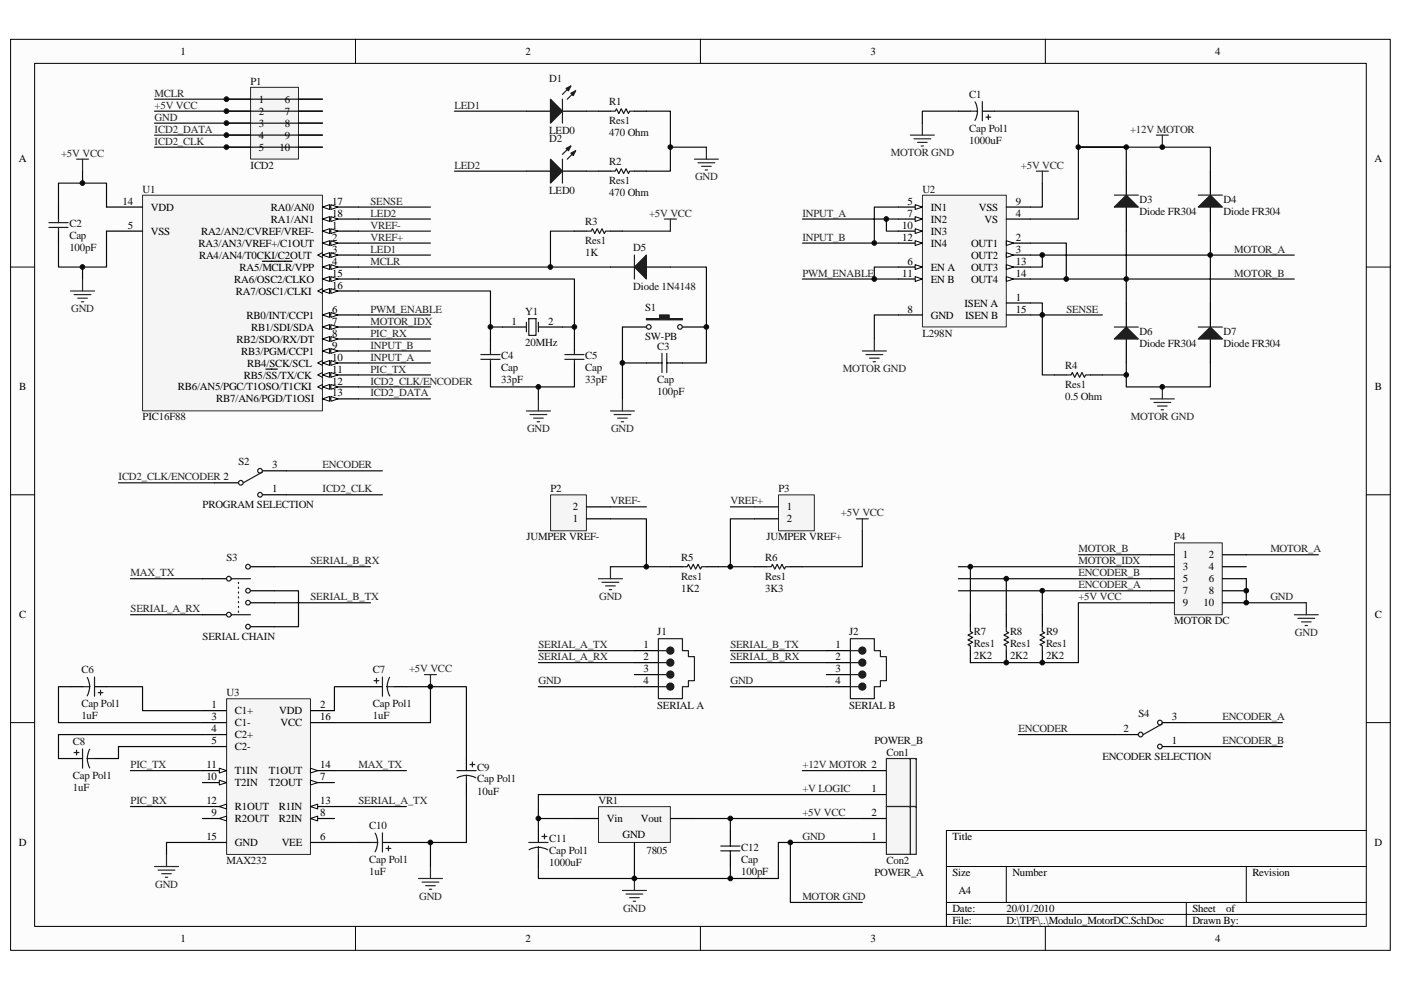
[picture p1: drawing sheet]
# Altium project Modulo_MotorDC.PrjPCB
1 sheet, 45 parts. Net scope: global (net labels, ports and power ports of the same name join across sheets).
Board file: Modulo_MotorDC.PcbDoc

## Sheet Modulo_MotorDC.SchDoc
size A4

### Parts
C1  Cap Pol1  value 1000uF  [RB5-10.5]
C2  Cap  value 100pF  [CAPR2.54-5.1x3.2]
C3  Cap  value 100pF  [CAPR2.54-5.1x3.2]
C4  Cap  value 33pF  [CAPR2.54-5.1x3.2]
C5  Cap  value 33pF  [CAPR2.54-5.1x3.2]
C6  Cap Pol1  value 1uF  [CAPPR2-5x6.8]
C7  Cap Pol1  value 1uF  [CAPPR2-5x6.8]
C8  Cap Pol1  value 1uF  [CAPPR2-5x6.8]
C9  Cap Pol1  value 10uF  [CAPPR2-5x6.8]
C10  Cap Pol1  value 1uF  [CAPPR2-5x6.8]
C11  Cap Pol1  value 1000uF  [RB5-10.5]
C12  Cap  value 100pF  [CAPR2.54-5.1x3.2]
Con1  POWER_B  [My_CN2]
Con2  POWER_A  [My_CN3]
D1  LED0  [LED-0]
D2  LED0  [LED-0]
D3  Diode FR304  [DIO18.84-9.6x5.6]
D4  Diode FR304  [DIO18.84-9.6x5.6]
D5  Diode 1N4148  [DIO7.1-3.9x1.9]
D6  Diode FR304  [DIO18.84-9.6x5.6]
D7  Diode FR304  [DIO18.84-9.6x5.6]
J1  SERIAL A  [15-43-6245]
J2  SERIAL B  [15-43-6245]
P1  ICD2  [HEADER10_5x2_B]
P2  JUMPER VREF-  [HDR1X2]
P3  JUMPER VREF+  [HDR1X2]
P4  MOTOR DC  [HEADER10_5x2_A]
R1  Res1  value 470 Ohm  [AXIAL-0.3]
R2  Res1  value 470 Ohm  [AXIAL-0.3]
R3  Res1  value 1K  [AXIAL-0.3]
R4  Res1  value 0.5 Ohm  [AXIAL-0.3]
R5  Res1  value 1K2  [AXIAL-0.3]
R6  Res1  value 3K3  [AXIAL-0.3]
R7  Res1  value 2K2  [AXIAL-0.3]
R8  Res1  value 2K2  [AXIAL-0.3]
R9  Res1  value 2K2  [AXIAL-0.3]
S1  SW-PB  [TS-063]
S2  PROGRAM SELECTION  [LD-202mini]
S3  SERIAL CHAIN  [LD-202mini]
S4  ENCODER SELECTION  [LD-202mini]
U1  PIC16F88  [PDIP300-P18]
U2  L298N  [Multiwatt15V]
U3  MAX232  [PE16A]
VR1  7805  [My_TO-220]
Y1  20MHz  [My_Crystal]

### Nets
+5V VCC: C2.2 C7.2 C9.1 C12.2 Con2.2 P1.2 P1.7 P4.9 R3.2 R6.2 R7.1 R8.1 R9.1 U1.14(VDD) U2.9(VSS) U3.16(VCC) VR1.3(Vout)
+12V MOTOR: C1.1 Con1.2 D3.2(K) D4.2(K) U2.4(VS)
GND: C2.1 C3.1 C4.1 C5.1 C9.2 C10.1 C11.2 C12.1 Con2.1 J1.4 J2.4 P1.3 P1.8 P2.1 P4.6 P4.8 P4.10 R1.2 R2.2 R5.1 S1.1 U1.5(VSS) U3.15(GND) VR1.2(GND)
MOTOR GND: C1.2 Con1.1 D6.1(A) D7.1(A) R4.2 U2.8(GND)
+V LOGIC: C11.1 Con2.3 VR1.1(Vin)
ENCODER: S2.3 S4.1
ENCODER_A: P4.7 R9.2 S4.2
ENCODER_B: P4.5 R8.2 S4.3
ICD2_CLK: P1.5 P1.10 S2.2
ICD2_CLK/ENCODER: S2.1 U1.12(RB6/AN5/PGC/T1OSO/T1CKI)
ICD2_DATA: P1.4 P1.9 U1.13(RB7/AN6/PGD/T1OSI)
INPUT_A: U1.10(RB4/SCK/SCL) U2.7(IN2) U2.10(IN3)
INPUT_B: U1.9(RB3/PGM/CCP1) U2.5(IN1) U2.12(IN4)
LED1: D1.1(A) U1.3(RA4/AN4/T0CKI/C2OUT)
LED2: D2.1(A) U1.18(RA1/AN1)
MAX_TX: S3.1 U3.14(T1OUT)
MCLR: D5.2(K) P1.1 P1.6 R3.1 U1.4(RA5/~{MCLR}/VPP)
MOTOR_A: D4.1(A) D7.2(K) P4.2 U2.3(OUT2) U2.13(OUT3)
MOTOR_B: D3.1(A) D6.2(K) P4.1 U2.2(OUT1) U2.14(OUT4)
MOTOR_IDX: P4.3 R7.2 U1.7(RB1/SDI/SDA)
PIC_RX: U1.8(RB2/SDO/RX/DT) U3.12(R1OUT)
PIC_TX: U1.11(RB5/~{SS}/TX/CK) U3.11(T1IN)
PWM_ENABLE: U1.6(RB0/INT/CCP1) U2.6(EN_A) U2.11(EN_B)
SENSE: R4.1 U1.17(RA0/AN0) U2.1(ISEN_A) U2.15(ISEN_B)
SERIAL_A_RX: J1.2 S3.4
SERIAL_A_TX: J1.1 U3.13(R1IN)
SERIAL_B_RX: J2.2 S3.2
SERIAL_B_TX: J2.1 S3.5
VREF+: P3.1 U1.2(RA3/AN3/VREF+/C1OUT)
VREF-: P2.2 U1.1(RA2/AN2/CVREF/VREF-)
NetC3_2: C3.2 D5.1(A) S1.2
NetC4_2: C4.2 U1.16(RA7/OSC1/CLKI) Y1.1(OSC1)
NetC5_2: C5.2 U1.15(RA6/OSC2/CLKO) Y1.2(OSC2)
NetC6_1: C6.1 U3.1(C1+)
NetC6_2: C6.2 U3.3(C1-)
NetC7_1: C7.1 U3.2(VDD)
NetC8_1: C8.1 U3.4(C2+)
NetC8_2: C8.2 U3.5(C2-)
NetC10_2: C10.2 U3.6(VEE)
NetD1_2: D1.2(K) R1.1
NetD2_2: D2.2(K) R2.1
NetP3_2: P3.2 R5.2 R6.1
NetS3_3: S3.3 S3.6

Not connected (* = marked no-connect by the designer): J1 3; J2 3; P4 4; S2 4 5 6; S4 4 5 6; U3 7(T2OUT) 8(R2IN) 9(R2OUT) 10(T2IN)
